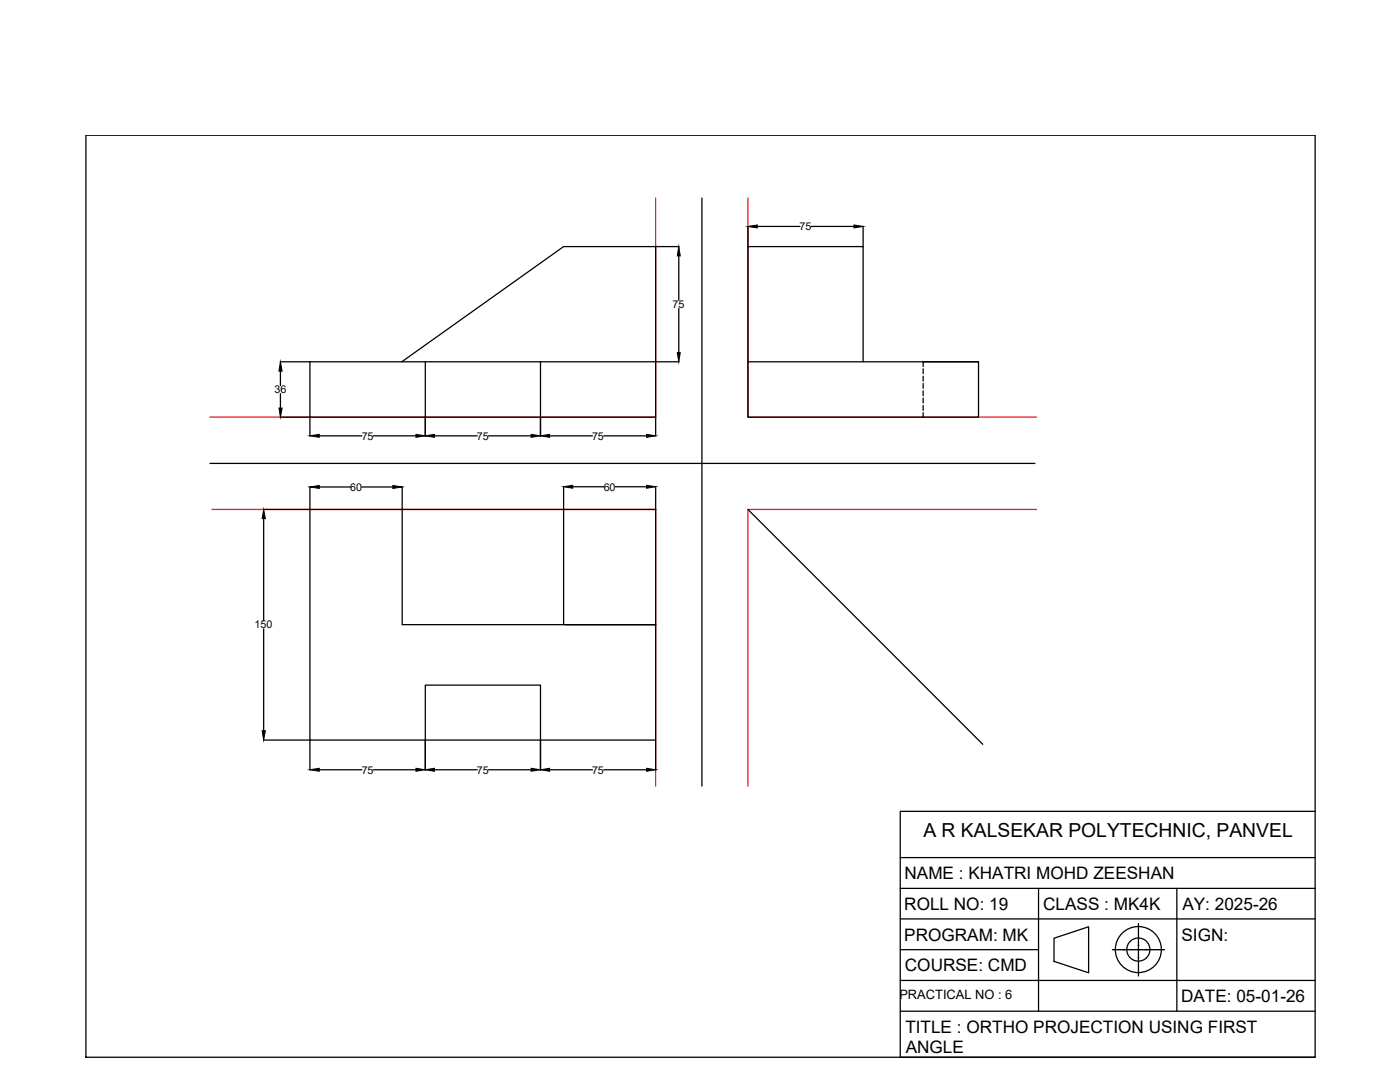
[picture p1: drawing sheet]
<svg xmlns="http://www.w3.org/2000/svg" width="279mm" height="216mm" viewBox="0 0 279 216" stroke-linecap="round" stroke-linejoin="round" font-family="sans-serif">
<!-- layer: 0 -->
<g fill="none" stroke="#000" stroke-width=".25">
<path d="M17.1 27h245.4v184h-245.4zM130.9 49.2h4.6M135.5 51.1v8.8M149.3 45.1v4.1M151.1 45.2h8.5M161.9 45.2h8.5M172.3 45.1v4.1M55.9 72.2h5.9M56 74.1v2.8M56 78.5v2.9M130.9 72.2h4.6M135.5 61.5v8.9"/>
<path d="M55.9 83.2h5.9M61.8 83.3v3.7M61.8 97.1v4.6h-9.2M63.7 87h8.5M63.7 97.2h6.2M72.2 97.2h6.2M74.5 87h8.5M80.3 97.1v4.6M84.9 83.3v3.7M86.7 87h8.6M97.5 87h8.5M107.9 83.3v3.7"/>
<path d="M109.7 87h8.5M112.5 97.1v4.6M114.3 97.1h6.2M120.5 87h8.5M122.8 97.1h6.2M130.9 83.3v3.7M130.9 97.1v4.6M52.6 103.5v20.3M52.6 125.5v20.3M52.6 147.7h9.2v5.9M63.7 153.6h8.5M74.5 153.6h8.5"/>
<path d="M84.9 147.7v5.9M86.7 153.6h8.6M97.5 153.6h8.5M107.9 147.7v5.9M109.7 153.6h8.5M120.5 153.6h8.5M130.9 147.7v5.9M179.7 171.1h82.8M179.7 177.3h82.8M207.3 177.3v24.5M234.9 177.3v24.5M262.5 161.9h-82.8v49.1h82.8"/>
<path d="M179.7 183.4h82.8M179.7 195.6h82.8M179.7 189.5h27.6M210.4 187.2l6.9-2.3v9.2l-6.9-2.3zM222 189.5h.2M222.2 189.5h1.4M223.6 189.5h.3M224 189.5h.2M224.3 189.5h1.7M226.1 189.5h.3M226.4 189.5h.3M226.7 189.5h2"/>
<path d="M227.2 185.9v.3M227.2 186.6v.3M227.2 189v.3M227.2 190.4v.3M227.2 192.8v.3M227.2 193.5v.3M227.2 184.3v1.6M227.2 186.3v.2M227.2 186.9v1.7M227.2 188.7v.2M227.2 189.3v1.1M227.2 190.8v.2"/>
<path d="M227.2 191.1v1.7M227.2 193.2v.2M227.2 193.8v.9M228.8 189.5h1.7M230.5 189.5h.3M230.9 189.5h.2M231.2 189.5h1.2M179.7 201.8h82.8"/>
<circle cx="227.2" cy="189.5" r="4.6"/>
<circle cx="227.2" cy="189.5" r="2.31"/>
</g>
<!-- layer: ref -->
<path d="M140.1 39.5v117.4M41.9 92.5h164.6M149.3 101.7l46.8 46.8" fill="none" stroke="#000" stroke-width=".25"/>
<path d="M130.9 39.5v43.7h-89M149.3 39.5v43.7h57.6M42.3 101.7h88.6v55.2M206.9 101.7h-57.6v55.2" fill="none" stroke="#ed1f24" stroke-width=".25"/>
<!-- layer: object -->
<path d="M149.3 49.2h23v23h23v11h-46zM61.8 72.2h69.1v11h-69.1zM80.2 72.2l32.3-23h18.4v23M84.9 72.2v11M107.9 72.2v11M149.3 72.2h23M184.2 72.2h11.1M61.8 101.7h69.1v46h-69.1zM80.3 101.7v22.9h50.6h-18.1M112.5 101.7v22.9M84.9 147.7v-11h23v11" fill="none" stroke="#000" stroke-width=".25"/>
<!-- layer: hiddden -->
<path d="M184.2 72.2v.9M184.2 73.6v1M184.2 75.1v.9M184.2 76.5v1M184.2 78v1M184.2 79.4v1M184.2 80.9v1M184.2 82.4v.8" fill="none" stroke="#000" stroke-width=".25"/>
<!-- layer: 0 -->
<g fill="#000" stroke="#000" stroke-width=".2">
<path d="M135.5 49.2l.3 1.9h-.6zM149.3 45.2l1.8-.3v.6zM170.4 44.9l1.9 .3-1.9 .3zM56 72.2l.3 1.9h-.6zM135.2 70.4h.6l-.3 1.8zM55.7 81.4h.6l-.3 1.8zM61.8 87l1.9-.3v.6zM61.8 97.2l1.9-.3v.6zM78.4 96.9l1.9 .3-1.9 .3zM83 86.7l1.9 .3-1.9 .3zM84.9 87l1.8-.3v.6zM106 86.7l1.9 .3-1.9 .3z"/>
<path d="M107.9 87l1.8-.3v.6zM112.5 97.1l1.8-.3v.6zM129 86.7l1.9 .3-1.9 .3zM129 96.8l1.9 .3-1.9 .3zM52.6 101.7l.4 1.8h-.7zM52.3 145.8h.7l-.4 1.9zM61.8 153.6l1.9-.3v.6zM83 153.3l1.9 .3-1.9 .3zM84.9 153.6l1.8-.3v.6zM106 153.3l1.9 .3-1.9 .3zM107.9 153.6l1.8-.3v.6zM129 153.3l1.9 .3-1.9 .3z"/>
<path d="M224.2 189.5h.2zM227.1 188.7h.2zM228.7 189.5h.2z"/>
<circle cx="227.2" cy="191.1" r=".07"/>
</g>
<text font-size="3.9" x="184.3" y="167.1">A R KALSEKAR POLYTECHNIC, PANVEL</text>
<g font-size="3.4">
<text x="180.5" y="175.4">NAME : KHATRI MOHD ZEESHAN</text>
<text x="180.5" y="181.5">ROLL NO: 19</text>
<text x="208.2" y="181.5">CLASS : MK4K</text>
<text x="236" y="181.5">AY: 2025-26</text>
<text x="180.5" y="187.7">PROGRAM: MK</text>
<text x="235.8" y="187.7">SIGN:</text>
<text x="180.6" y="193.8">COURSE: CMD</text>
<text x="235.7" y="199.9">DATE: 05-01-26</text>
<text x="180.7" y="206.1">TITLE : ORTHO PROJECTION USING FIRST</text>
<text x="180.8" y="210.2">ANGLE</text>
</g>
<text font-size="2.6" x="179.5" y="199.3">PRACTICAL NO : 6</text>
<g font-size="2.1">
<text x="159.6" y="45.9">75</text>
<text x="134.2" y="61.5">75</text>
<text x="54.8" y="78.5">36</text>
<text x="72.2" y="87.7">75</text>
<text x="95.2" y="87.7">75</text>
<text x="118.2" y="87.7">75</text>
<text x="69.9" y="97.9">60</text>
<text x="120.5" y="97.9">60</text>
<text x="50.8" y="125.4">150</text>
<text x="72.2" y="154.4">75</text>
<text x="95.2" y="154.4">75</text>
<text x="118.2" y="154.4">75</text>
</g>
</svg>
